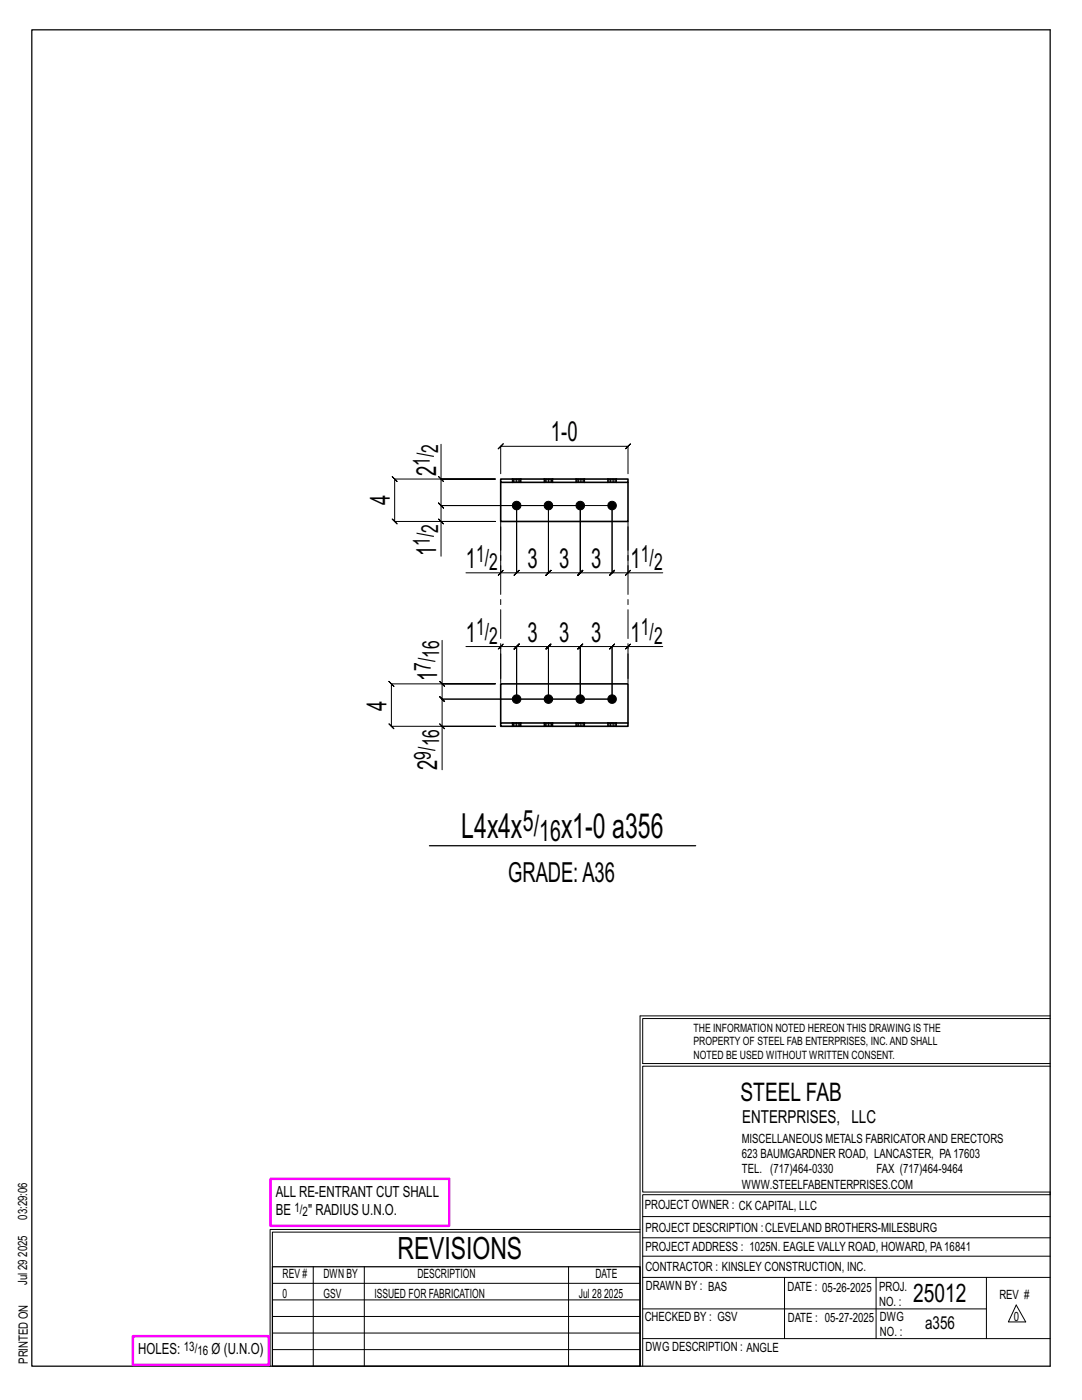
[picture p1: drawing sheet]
<svg xmlns="http://www.w3.org/2000/svg" width="216mm" height="279mm" viewBox="0 0 216 279" stroke-linecap="round" stroke-linejoin="round" font-family="sans-serif">
<g fill="none" stroke="#000" stroke-width=".2">
<path d="M87.5 95.1l1 1zM88 88.7v6.9h10.9h-20.2l-.5-.5 1 1-.5-.5v8.5l-.5-.5 1 1-.5-.5h20.2h-10.9v6.9M88 95.6v5.3l-.5-.5 1 1-.5-.5h27.8M99.9 94.5v-5.4l-.5 .5 1-1-.5 .5h25.4l-.5 .5 1-1-.5 .5v5.4M87.5 103.6l1 1zM99.9 105.1v9.2h-6.9M100.4 113.8l-1 1zM122.1 100.9v13.4l.5-.5-1 1 .5-.5h-6.3l.5-.5-1 1 .5-.5v-13.4v13.4l.5-.5-1 1 .5-.5h-6.4l.5-.5-1 1 .5-.5v-13.4v13.4l.5-.5-1 1 .5-.5h-6.3l.5-.5-1 1 .5-.5v-13.4v13.4l.5-.5-1 1 .5-.5h-3.2M122.1 100.9v13.4l-.5 .5 1-1-.5 .5h3.2M122.1 100.9h-34.1l-.5-.5 1 1-.5-.5v3.2M125.3 105.1v9.2h6.9M125.8 113.8l-1 1z"/>
<path d="M87.7 136l1 1zM88.2 127.8v8.7h10.7h-20.8l-.5-.5 1 1-.5-.5v8.4l-.5-.5 1 1-.5-.5h20.8h-10.7v8.7M88.2 136.5v3l-.5-.5 1 1-.5-.5h33.9M93 129h6.9v6.4M99.9 129h3.2l-.5 .5 1-1-.5 .5v10.5v-10.5l-.5 .5 1-1-.5 .5h6.3l-.5 .5 1-1-.5 .5v10.5v-10.5l-.5 .5 1-1-.5 .5h6.4l-.5 .5 1-1-.5 .5v10.5v-10.5l-.5 .5 1-1-.5 .5h6.3l-.5 .5 1-1-.5 .5v10.5M100.4 128.5l-1 1zM122.1 139.5h-33.9l-.5-.5 1 1-.5-.5v5.4M125.3 129h-3.2l.5-.5-1 1 .5-.5v10.5M125.8 128.5l-1 1zM132.2 129h-6.9v6.4M87.7 144.4l1 1zM127.7 202.7v70"/>
<path d="M127.7 202.7h81.8M209.5 203.3h-81.3v9h81.3M209.5 212.8h-81.3v25.1h81.3v.5h-81.3v34.3M54.4 259.4h73.3M54.4 256.1h73.3M62.5 252.8v19.9M72.7 252.8v19.9M113.4 252.8v19.9M127.7 245.4h-73.8v27.3M127.7 245.9h-73.3v6.9M128.2 242.8h81.3M128.2 254.9h81.3"/>
<path d="M128.2 250.7h81.3M128.2 247h81.3M156.5 254.9v12.2M174.8 254.9v12.2M196.8 254.9v12.2M54.4 269.3h73.3M54.4 266h73.3M54.4 262.7h73.3M128.2 261.2h68.6M128.2 267.1h81.3M202.8 260.4l1.9 3.4h-3.5z"/>
</g>
<path d="M6.3 6h203.2v266.7h-203.2zM85.7 168.8h53.1M54.4 252.8h73.3v19.9h-73.3z" fill="none" stroke="#000" stroke-width=".25"/>
<path d="M54 235.3h35.6v9.3h-35.6zM26.5 266.7h27.1v5.7h-27.1z" fill="none" stroke="#f0f" stroke-width=".5"/>
<g fill="#000" stroke="#000" stroke-width=".2">
<circle cx="103.1" cy="100.9" r=".86"/>
<circle cx="109.4" cy="100.9" r=".86"/>
<circle cx="115.8" cy="100.9" r=".86"/>
<circle cx="122.1" cy="100.9" r=".86"/>
<circle cx="103.1" cy="139.5" r=".86"/>
<circle cx="109.4" cy="139.5" r=".86"/>
<circle cx="115.8" cy="139.5" r=".86"/>
<circle cx="122.1" cy="139.5" r=".86"/>
</g>
<g fill="none" stroke="#000" stroke-width=".32">
<path d="M99.9 95.6h25.4v.7h-25.4zM99.9 96.3v7.8h25.4v-7.8M102.2 95.6h.1M102.2 96.3h.1M103.9 95.6h.1M103.9 96.3h.1M108.6 95.6h.1M108.6 96.3h.1M110.3 95.6h.1M110.3 96.3h.1M114.9 95.6h.1M114.9 96.3h.1"/>
<path d="M116.6 95.6h.1M116.6 96.3h.1M121.3 95.6h.1M121.3 96.3h.1M123 95.6h.1M123 96.3h.1M99.9 144.3h25.4v.6h-25.4zM99.9 144.3v-7.8h25.4v7.8M102.2 144.3h.1M102.2 144.9v.1M103.9 144.3h.1M103.9 144.9v.1"/>
<path d="M108.6 144.3h.1M108.6 144.9v.1M110.3 144.3h.1M110.3 144.9v.1M114.9 144.3h.1M114.9 144.9v.1M116.6 144.3h.1M116.6 144.9v.1M121.3 144.3h.1M121.3 144.9v.1M123 144.3h.1M123 144.9v.1"/>
</g>
<g fill="none" stroke="#000" stroke-width=".2" stroke-dasharray="2 1.4">
<path d="M102.2 95.6v.7M102.2 95.6h.1M102.5 95.6h-.2l-.1 .7M102.8 95.6h-.3v.7h-.2M103.1 95.6h.3v.7h-.3zM103.1 95.6h-.3v.7h-.3M103.1 96.3h-.3M103.4 95.6h.3v.7h-.3M103.7 95.6h.2v.7h-.2M103.9 95.6h.1M103.9 96.3h.1M103.9 96.3v-.7"/>
<path d="M108.6 95.6v.7M108.6 95.6h.1M108.8 95.6h-.2v.7M109.1 95.6h-.3v.7h-.2M109.4 95.6h.4v.7h-.4zM109.4 95.6h-.3v.7h-.3M109.4 96.3h-.3M109.8 95.6h.2v.7h-.2M110 95.6h.2v.7h-.2M110.2 95.6h.1M110.3 96.3h-.1M110.3 96.3v-.7"/>
<path d="M114.9 95.6v.7M114.9 95.6h.1M115.2 95.6h-.2l-.1 .7M115.5 95.6h-.3v.7h-.2M115.8 95.6h.3v.7h-.3zM115.8 95.6h-.3v.7h-.3M115.8 96.3h-.3M116.1 95.6h.3v.7h-.3M116.4 95.6h.2v.7h-.2M116.6 95.6h.1M116.6 96.3h.1M116.6 96.3v-.7"/>
<path d="M121.3 95.6v.7M121.3 95.6h.1M121.5 95.6h-.2v.7M121.8 95.6h-.3v.7h-.2M122.1 95.6h.4v.7h-.4zM122.1 95.6h-.3v.7h-.3M122.1 96.3h-.3M122.5 95.6h.2v.7h-.2M122.7 95.6h.2v.7h-.2M122.9 95.6h.1M123 96.3h-.1M123 96.3v-.7"/>
<path d="M102.2 144.3h.1M102.2 144.3v.6M102.3 145h-.1M102.5 145h-.2v-.7h.2M102.8 144.3h.3v.7h-.3zM102.8 145h-.3v-.7h.3M103.1 145h.3v-.7h.3M103.1 144.3h.3M103.4 145h.3v-.7h.2M103.7 145h.2v-.7M103.9 144.9v-.6M103.9 145h.1"/>
<path d="M108.6 144.3h.1M108.6 144.3v.6M108.6 145h.1M108.8 145h-.2v-.7h.2M109.1 144.3h.3v.7h-.3zM109.1 145h-.3v-.7h.3M109.4 145h.4v-.7h.2M109.4 144.3h.4M109.8 145h.2v-.7h.2M110 145h.2l.1-.7M110.3 144.9v-.6M110.3 145h-.1"/>
<path d="M114.9 144.3h.1M114.9 144.3v.6M115 145h-.1M115.2 145h-.2v-.7h.2M115.5 144.3h.3v.7h-.3zM115.5 145h-.3v-.7h.3M115.8 145h.3v-.7h.3M115.8 144.3h.3M116.1 145h.3v-.7h.2M116.4 145h.2v-.7M116.6 144.9v-.6M116.6 145h.1"/>
<path d="M121.3 144.3h.1M121.3 144.3v.6M121.3 145h.1M121.5 145h-.2v-.7h.2M121.8 144.3h.3v.7h-.3zM121.8 145h-.3v-.7h.3M122.1 145h.4v-.7h.2M122.1 144.3h.4M122.5 145h.2v-.7h.2M122.7 145h.2l.1-.7M123 144.9v-.6M123 145h-.1"/>
</g>
<path d="M99.9 104.1v32.4M125.3 104.1v32.4" fill="none" stroke="#000" stroke-width=".2" stroke-dasharray="5.8 1 1 1"/>
<g font-size="6.9">
<text x="92" y="167.3">L4x4x</text>
<text x="112" y="167.3">x1-0 a356</text>
</g>
<text font-size="6.1" x="79.3" y="251.3">REVISIONS</text>
<g font-size="5.9">
<text x="104.3" y="165.8">5/</text>
<text x="107.6" y="167.9">16</text>
</g>
<g font-size="5.5">
<text x="109.9" y="88.1">1-0</text>
<text x="87" y="95.1" transform="rotate(-90 87 95.1)">2</text>
<text x="77.8" y="100.9" transform="rotate(-90 77.8 100.9)">4</text>
<text x="87" y="111" transform="rotate(-90 87 111)">1</text>
<text x="93" y="113.3">1</text>
<text x="105.2" y="113.3">3</text>
<text x="111.6" y="113.3">3</text>
<text x="117.9" y="113.3">3</text>
<text x="125.8" y="113.3">1</text>
<text x="93" y="128">1</text>
<text x="105.2" y="128">3</text>
<text x="111.6" y="128">3</text>
<text x="117.9" y="128">3</text>
<text x="125.8" y="128">1</text>
<text x="87.2" y="136" transform="rotate(-90 87.2 136)">1</text>
<text x="77.1" y="141.9" transform="rotate(-90 77.1 141.9)">4</text>
<text x="87.2" y="153.6" transform="rotate(-90 87.2 153.6)">2</text>
<text x="101.4" y="176">GRADE:A36</text>
</g>
<g font-size="5.1">
<text x="147.8" y="219.8">STEEL FAB</text>
<text x="182.2" y="259.9">25012</text>
</g>
<g font-size="4.7">
<text x="85.8" y="93" transform="rotate(-90 85.8 93)">1/</text>
<text x="87.4" y="90.4" transform="rotate(-90 87.4 90.4)">2</text>
<text x="87.4" y="106.3" transform="rotate(-90 87.4 106.3)">2</text>
<text x="85.8" y="109" transform="rotate(-90 85.8 109)">1/</text>
<text x="95" y="112.1">1/</text>
<text x="97.6" y="113.7">2</text>
<text x="127.9" y="112.1">1/</text>
<text x="130.5" y="113.7">2</text>
<text x="87.6" y="131.3" transform="rotate(-90 87.6 131.3)">16</text>
<text x="95" y="126.8">1/</text>
<text x="97.6" y="128.5">2</text>
<text x="127.9" y="126.8">1/</text>
<text x="130.5" y="128.5">2</text>
<text x="86" y="133.9" transform="rotate(-90 86 133.9)">7/</text>
<text x="87.6" y="149" transform="rotate(-90 87.6 149)">16</text>
<text x="86" y="151.6" transform="rotate(-90 86 151.6)">9/</text>
</g>
<g font-size="3.6">
<text x="148.1" y="224.1">ENTERPRISES, LLC</text>
<text x="184.6" y="265.2">a356</text>
</g>
<g font-size="3.1">
<text x="55" y="238.9">ALL RE-ENTRANT CUT SHALL</text>
<text x="55" y="242.5">BE</text>
<text x="61.5" y="242.5">&quot; RADIUS U.N.O.</text>
<text x="27.6" y="270.2">HOLES:</text>
<text x="42.2" y="270.2">Ø (U.N.O)</text>
</g>
<g font-size="2.6">
<text x="58.8" y="241.8">1/</text>
<text x="60.4" y="242.7">2</text>
<text x="36.7" y="269.6">13/</text>
<text x="39.4" y="270.5">16</text>
</g>
<g font-size="2.5">
<text x="148" y="231.2">623 BAUMGARDNER ROAD, LANCASTER, PA17603</text>
<text x="148" y="228.1">MISCELLANEOUS METALS FABRICATORAND ERECTORS</text>
<text x="148" y="237.2">WWW.STEELFABENTERPRISES.COM</text>
<text x="148" y="234.2">TEL. (717)464-0330</text>
<text x="174.9" y="234.2">FAX (717)464-9464</text>
<text x="5.4" y="243.4" transform="rotate(-90 5.4 243.4)">03:29:06</text>
<text x="128.7" y="241.3">PROJECT OWNER : CK CAPITAL, LLC</text>
<text x="128.8" y="246">PROJECT DESCRIPTION :CLEVELAND BROTHERS-MILESBURG</text>
<text x="5.4" y="250.8" transform="rotate(-90 5.4 250.8)">2025</text>
<text x="128.8" y="249.7">PROJECTADDRESS : 1025N. EAGLE VALLY ROAD, HOWARD, PA16841</text>
<text x="5.4" y="256.5" transform="rotate(-90 5.4 256.5)">Jul 29</text>
<text x="56.4" y="255">REV #</text>
<text x="64.5" y="255">DWN BY</text>
<text x="83.3" y="255">DESCRIPTION</text>
<text x="118.8" y="255">DATE</text>
<text x="128.8" y="253.7">CONTRACTOR : KINSLEY CONSTRUCTION, INC.</text>
<text x="128.9" y="257.5">DRAWN BY : BAS</text>
<text x="157.1" y="257.6">DATE : 05-26-2025</text>
<text x="175.4" y="257.7">PROJ.</text>
<text x="56.4" y="259">0</text>
<text x="64.5" y="259">GSV</text>
<text x="74.7" y="259">ISSUED FOR FABRICATION</text>
<text x="115.5" y="259">Jul 28</text>
<text x="120.6" y="259">2025</text>
<text x="128.6" y="263.7">CHECKED BY : GSV</text>
<text x="157.2" y="263.7">DATE : 05-27-2025</text>
<text x="175.4" y="260.7">NO. :</text>
<text x="175.6" y="263.7">DWG</text>
<text x="199.4" y="259.2">REV #</text>
<text x="202.3" y="263.7">0</text>
<text x="128.8" y="269.7">DWG DESCRIPTION : ANGLE</text>
<text x="175.6" y="266.7">NO. :</text>
<text x="5.5" y="272.2" transform="rotate(-90 5.5 272.2)">PRINTED ON</text>
</g>
<g font-size="2.3">
<text x="138.4" y="208.6">PROPERTY OF STEEL FAB ENTERPRISES, INC.AND SHALL</text>
<text x="138.4" y="205.9">THE INFORMATION NOTED HEREON THIS DRAWING IS THE</text>
<text x="138.4" y="211.3">NOTED BE USED WITHOUT WRITTEN CONSENT.</text>
</g>
</svg>
